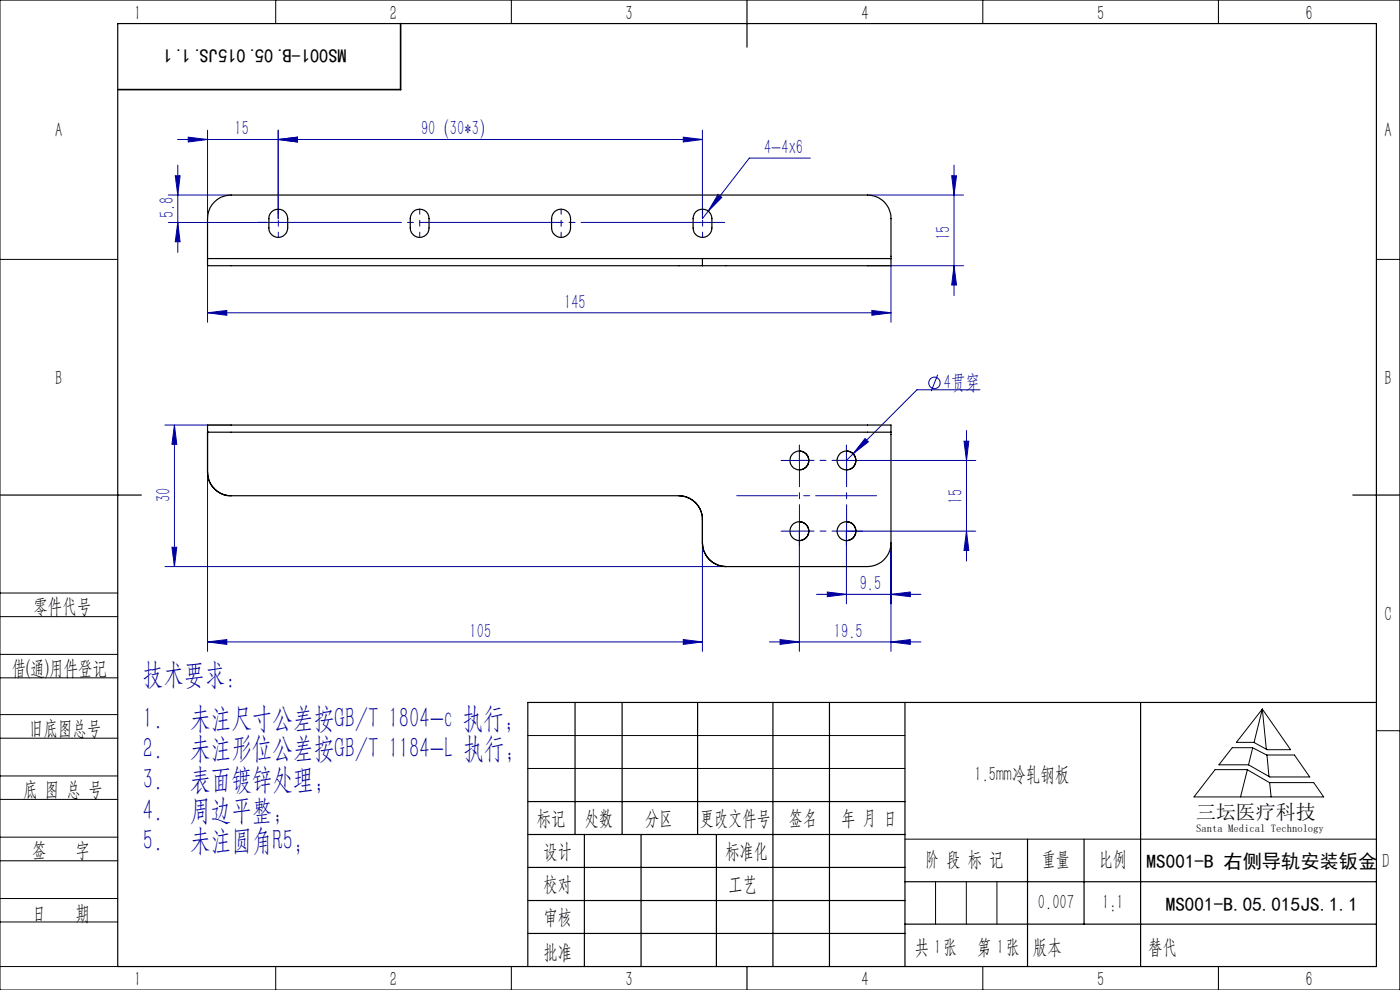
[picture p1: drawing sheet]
<svg xmlns="http://www.w3.org/2000/svg" width="297mm" height="210mm" viewBox="0 0 297 210" stroke-linecap="round" stroke-linejoin="round" font-family="sans-serif">
<g fill="none" stroke="#0000a0" stroke-width=".21">
<path d="M37.2 37.3h1l-.5 4.1zM37.7 29.6h111.3M37.7 35v18.5M39.9 29.1l4.1 .5-4.1 .5zM44 27.6v18.8M59 29.6l4.1-.5v1zM59 27.6v18.8M145 29.1l4 .5-4 .5zM149 27.6v18.8l1.2-1.6M171.9 33.5h-12.9l-8.8 11.3M201.9 37.3h1l-.5 4.1zM202.4 35v27.7"/>
<path d="M35.7 41.4h13.3M35.7 47.2h18.7M37.7 47.2l.5 4.1h-1zM44 54.8v13.6M152.3 41.2l.8 .7-2.9 2.9zM184 41.4h20.4M184 56.4h20.4M189 56.4v12M202.4 56.4l.5 4.1h-1zM44 66.3l4.1-.4v1zM44 66.3h145M185 65.9l4 .4-4 .6z"/>
<path d="M198.9 79.5l-1.3 3.5M35 90.2h14M37 90.2l.5 4.1h-1zM37 90.2v30M169.6 94.4v3.3h-3.9M179.6 97.7h27.4M179.6 94.4v3.3M181 96.3l-1.4 1.4M183.5 93l.7 .7-3.2 2.6zM204.5 93.6h1l-.5 4.1zM205 91.3v27.7M207.9 82.7h-13.4l-13.5 13.6"/>
<path d="M36.5 116.1h1l-.5 4.1zM44 100.2v38M149 115.2v23M165.7 112.7h3.9v25.5M189 115.2v23M205 112.7l.5 4.1h-1zM207 112.7h-27.4v15.4M35 120.2h119M44 136.2l4.1-.5v1zM44 136.2h105M145 135.7l4 .5-4 .5zM163.2 136.2h32.2"/>
<path d="M165.5 135.7l4.1 .5-4.1 .5zM173.2 126.1h22.2M175.5 125.6l4.1 .5-4.1 .5zM189 126.1l4.1-.5v1zM189 136.2l4.1-.5v1z"/>
<circle cx="198.2" cy="81.2" r="1.21"/>
</g>
<path d="M156.3 105.2h29.7" fill="none" stroke="#0000a0" stroke-width=".21" stroke-dasharray="30.5 1.3 1.3 1.3" stroke-dashoffset="17.6"/>
<path d="M59 50.3v-6M89 50.3v-6M119 50.3v-6M149 50.3v-6" fill="none" stroke="#0000a0" stroke-width=".21" stroke-dasharray="30.5 1.3 1.3 1.3" stroke-dashoffset="29.4"/>
<g fill="none" stroke="#000" stroke-width=".21">
<path d="M0 0h297v210h-297zM58.5 0v5M108.5 0v5M208.5 0v5M258.5 0v5M0 55h25M292 55h5M0 138.8h25M0 125.8h25M0 130.8h25M0 143.8h25M0 156.6h25"/>
<path d="M0 151.6h25M112 156h80M261.4 158.6h4.3l3 1.6h5.9l3.2 4.6h-8.4l-4.5-2.6h-6.3zM265.7 158.6l-.8 3.6M267.8 150.4l6 8.6h-5l-2.8-1.5h-3.7zM267.8 150.4l-1.8 7.1M267.8 150.4l.8 8.5M292 155h5M0 169.6h25M0 164.6h25M0 177.6h25M112 163h80"/>
<path d="M192 178h100M257.8 163.3h6.8l4.7 2.7h9.4l2.1 3h-27.5zM264.6 163.3l-1.4 5.7M268.8 160.2l.4 4.5M269.3 166l.4 3M0 182.6h25M0 190.6h25M0 195.6h25M198.5 187v9M205 187v9M211.5 187v9M0 205h25"/>
<path d="M58.5 205v5M108.5 205v5M208.5 205v5M258.5 205v5"/>
</g>
<g fill="none" stroke="#000" stroke-width=".25">
<path d="M25 5h267v200h-267zM158.5 0v10M0 105h30M287 105h10M122 149v28M132 149v28M148 149v28M164 149v56M176 149v56M192 149v56M242 149v56M292 149h-180v56"/>
<path d="M112 170h80M112 177h80M124 177v28M136 177v28M152 177v28M218 178v27M230 178v18M112 184h80M112 191h80M112 198h80M192 187h100M192 196h100"/>
<path d="M158.5 205v5"/>
</g>
<path d="M85 5v14h-60" fill="none" stroke="#000" stroke-width=".35"/>
<path d="M56.5 47.2h-2" fill="none" stroke="#0000a0" stroke-width=".21" stroke-dasharray="30.5 1.3 1.3 1.3"/>
<path d="M54.5 47.2h99.5" fill="none" stroke="#0000a0" stroke-width=".21" stroke-dasharray="30.5 1.3 1.3 1.3" stroke-dashoffset="-.2"/>
<path d="M169.6 97.7h10M179.6 112.7h-10" fill="none" stroke="#0000a0" stroke-width=".21" stroke-dasharray="30.5 1.3 1.3 1.3" stroke-dashoffset="27.4"/>
<path d="M179.6 97.7v15M169.6 112.7v-15" fill="none" stroke="#0000a0" stroke-width=".21" stroke-dasharray="30.5 1.3 1.3 1.3" stroke-dashoffset="24.9"/>
<g fill="#0000a0">
<path d="M175.5 125.6l4.1 .5-4.1 .5zM189 126.1l4.1-.5v1zM165.5 135.7l4.1 .5-4.1 .5zM189 136.2l4.1-.5v1z"/>
<path d="M37.2 37.3h1l-.5 4.1zM37.7 47.2l.5 4.1h-1z"/>
<path d="M204.5 93.6h1l-.5 4.1zM205 112.7l.5 4.1h-1z"/>
<path d="M59 29.6l4.1-.5v1zM145 29.1l4 .5-4 .5zM152.3 41.2l-2.1 3.6 2.9-2.9zM183.5 93l-2.5 3.3 3.2-2.6z"/>
<path d="M44 136.2l4.1-.5v1zM145 135.7l4 .5-4 .5z"/>
<path d="M202.4 56.4l.5 4.1h-1zM201.9 37.3h1l-.5 4.1z"/>
<path d="M37 90.2l.5 4.1h-1zM36.5 116.1h1l-.5 4.1z"/>
<path d="M44 66.3l4.1-.4v1zM185 65.9l4 .4-4 .6z"/>
<path d="M39.9 29.1l4.1 .5-4.1 .5zM59 29.6l4.1-.5v1z"/>
</g>
<g fill="none" stroke="#000" stroke-width=".25">
<path d="M44 54.8v1.6h105M44 54.8h105M44 54.8v-8.4a5 5 0 0 1 5-5h135a4.9 4.9 0 0 1 5 5v8.4M57.6 44.9a2.02 2.02 0 0 1 2.2-.4 2.02 2.02 0 0 1 1.2 1.9 3.5 3.5 0 0 1-.6 3.4 1.98 1.98 0 0 1-2.1 .4 1.98 1.98 0 0 1-1.3-1.8l.1-2.5zM87.6 44.9a2 2 0 0 1 2.2-.4 2 2 0 0 1 1.2 1.9 3.7 3.7 0 0 1-.5 3.4 2 2 0 0 1-2.2 .4 2 2 0 0 1-1.3-1.8 3.7 3.7 0 0 1 .6-3.5zM117.6 44.9a2.02 2.02 0 0 1 2.2-.4 2.02 2.02 0 0 1 1.2 1.9 3.5 3.5 0 0 1-.6 3.4 2 2 0 0 1-2.1 .4 2 2 0 0 1-1.3-1.8 3.7 3.7 0 0 1 .6-3.5zM147.6 44.9a2.02 2.02 0 0 1 2.2-.4 2.02 2.02 0 0 1 1.2 1.9 3.5 3.5 0 0 1-.6 3.4 1.98 1.98 0 0 1-2.1 .4 1.98 1.98 0 0 1-1.3-1.8 3.9 3.9 0 0 1 .6-3.5zM149 54.8h40M149 54.8v1.6M189 54.8v1.6h-40M44 91.7h145M44 91.7v.5"/>
<path d="M44 91.7h.1M169.6 95.7h.1a2.06 2.06 0 0 1 1.9 2M171.6 97.7a2.05 2.05 0 0 1-2 2M179.6 95.7a2 2 0 0 1 2 2M181.6 97.7a1.98 1.98 0 0 1-2 2M189 91.7v-1.5h-145v2M189 91.7v23.5a5 5 0 0 1-5 5h-30a5.1 5.1 0 0 1-5-5v-5a5 5 0 0 0-5-5h-95a5 5 0 0 1-5-5v-8M169.6 110.7h.1a1.99 1.99 0 0 1 1.9 2M171.6 112.7a2.05 2.05 0 0 1-2 2M179.6 110.7a2 2 0 0 1 2 2M181.6 112.7a1.98 1.98 0 0 1-2 2"/>
<circle cx="169.6" cy="97.7" r="2"/>
<circle cx="179.6" cy="97.7" r="2"/>
<circle cx="169.6" cy="112.7" r="2"/>
<circle cx="179.6" cy="112.7" r="2"/>
</g>
<g font-size="6.3" fill="#0000a0">
<text x="30.3" y="145.2">技术要求：</text>
<text x="30.3" y="154.4">1.</text>
<text x="40.3" y="154.4">未注尺寸公差按GB/T 1804-c 执行；</text>
<text x="30.3" y="160.9">2.</text>
<text x="40.3" y="160.9">未注形位公差按GB/T 1184-L 执行；</text>
<text x="30.3" y="167.4">3.</text>
<text x="40.3" y="167.4">表面镀锌处理；</text>
<text x="30.3" y="173.9">4.</text>
<text x="40.3" y="173.9">周边平整；</text>
<text x="30.3" y="180.4">5.</text>
<text x="40.3" y="180.4">未注圆角R5;</text>
</g>
<g font-size="4.4">
<text x="28.5" y="4.1">1</text>
<text x="82.7" y="4.1">2</text>
<text x="132.7" y="4.1">3</text>
<text x="182.7" y="4.1">4</text>
<text x="232.7" y="4.1">5</text>
<text x="277" y="4.1">6</text>
<text x="11.7" y="29.1">A</text>
<text x="293.7" y="29.1">A</text>
<text x="11.7" y="81.6">B</text>
<text x="293.7" y="81.6">B</text>
<text x="7.1" y="130.1">零件代号</text>
<text x="293.7" y="131.6">C</text>
<text x="2.5" y="143.2">借(通)用件登记</text>
<text x="6.2" y="155.8">旧底图总号</text>
<text x="206.7" y="165.6">1.5mm冷轧钢板</text>
<text x="4.9" y="168.9">底 图 总 号</text>
<text x="113.9" y="174.9">标记</text>
<text x="124.1" y="174.9">处数</text>
<text x="136.9" y="174.9">分区</text>
<text x="148.5" y="174.9">更改文件号</text>
<text x="167.4" y="174.9">签名</text>
<text x="178.5" y="174.9">年 月 日</text>
<text x="6.8" y="181.9">签</text>
<text x="16" y="181.9">字</text>
<text x="115.3" y="181.9">设计</text>
<text x="153.9" y="181.9">标准化</text>
<text x="196.3" y="183.7">阶 段 标 记</text>
<text x="221" y="183.7">重量</text>
<text x="233.1" y="183.7">比例</text>
<text x="293.2" y="184.1">D</text>
<text x="115.3" y="189">校对</text>
<text x="154.6" y="189">工艺</text>
<text x="6.8" y="195.2">日</text>
<text x="16" y="195.2">期</text>
<text x="115.4" y="196">审核</text>
<text x="220.2" y="192.7">0.007</text>
<text x="233.8" y="192.7">1:1</text>
<text x="115.3" y="203.4">批准</text>
<text x="194" y="202.4">共 张</text>
<text x="198.1" y="202.4">1</text>
<text x="207.3" y="202.4">第 张</text>
<text x="211.5" y="202.4">1</text>
<text x="219.1" y="202.4">版本</text>
<text x="28.5" y="209.1">1</text>
<text x="82.7" y="209.1">2</text>
<text x="132.7" y="209.1">3</text>
<text x="182.7" y="209.1">4</text>
<text x="232.7" y="209.1">5</text>
<text x="277" y="209.1">6</text>
</g>
<g font-size="4.4" fill="#0000a0">
<text x="49.8" y="28.7">15</text>
<text x="89.3" y="28.7">90（30*3）</text>
<text x="162.1" y="32.6">4-4x6</text>
<text x="36.8" y="46.3" transform="rotate(-90 36.8 46.3)">5.8</text>
<text x="201.5" y="51" transform="rotate(-90 201.5 51)">15</text>
<text x="119.7" y="65.5">145</text>
<text x="200.3" y="82.5">4贯穿</text>
<text x="36.1" y="106.5" transform="rotate(-90 36.1 106.5)">30</text>
<text x="204.2" y="106.8" transform="rotate(-90 204.2 106.8)">15</text>
<text x="182.4" y="125.2">9.5</text>
<text x="99.6" y="135.3">105</text>
<text x="176.9" y="135.3">19.5</text>
</g>
<text font-size="4.4" fill="#010000" x="243.6" y="202.4">替代</text>
<text font-size="4.2" x="253.7" y="173.7">三坛医疗科技</text>
<g font-size="4.1">
<text x="73.5" y="10.4" transform="rotate(-180 73.5 10.4)">MS001-B.05.015JS.1.1</text>
<text x="243.2" y="184">MS001-B 右侧导轨安装钣金</text>
<text x="247.3" y="193.1">MS001-B.05.015JS.1.1</text>
</g>
<text font-size="2.3" x="253.7" y="176.6">Santa Medical Technology</text>
</svg>
